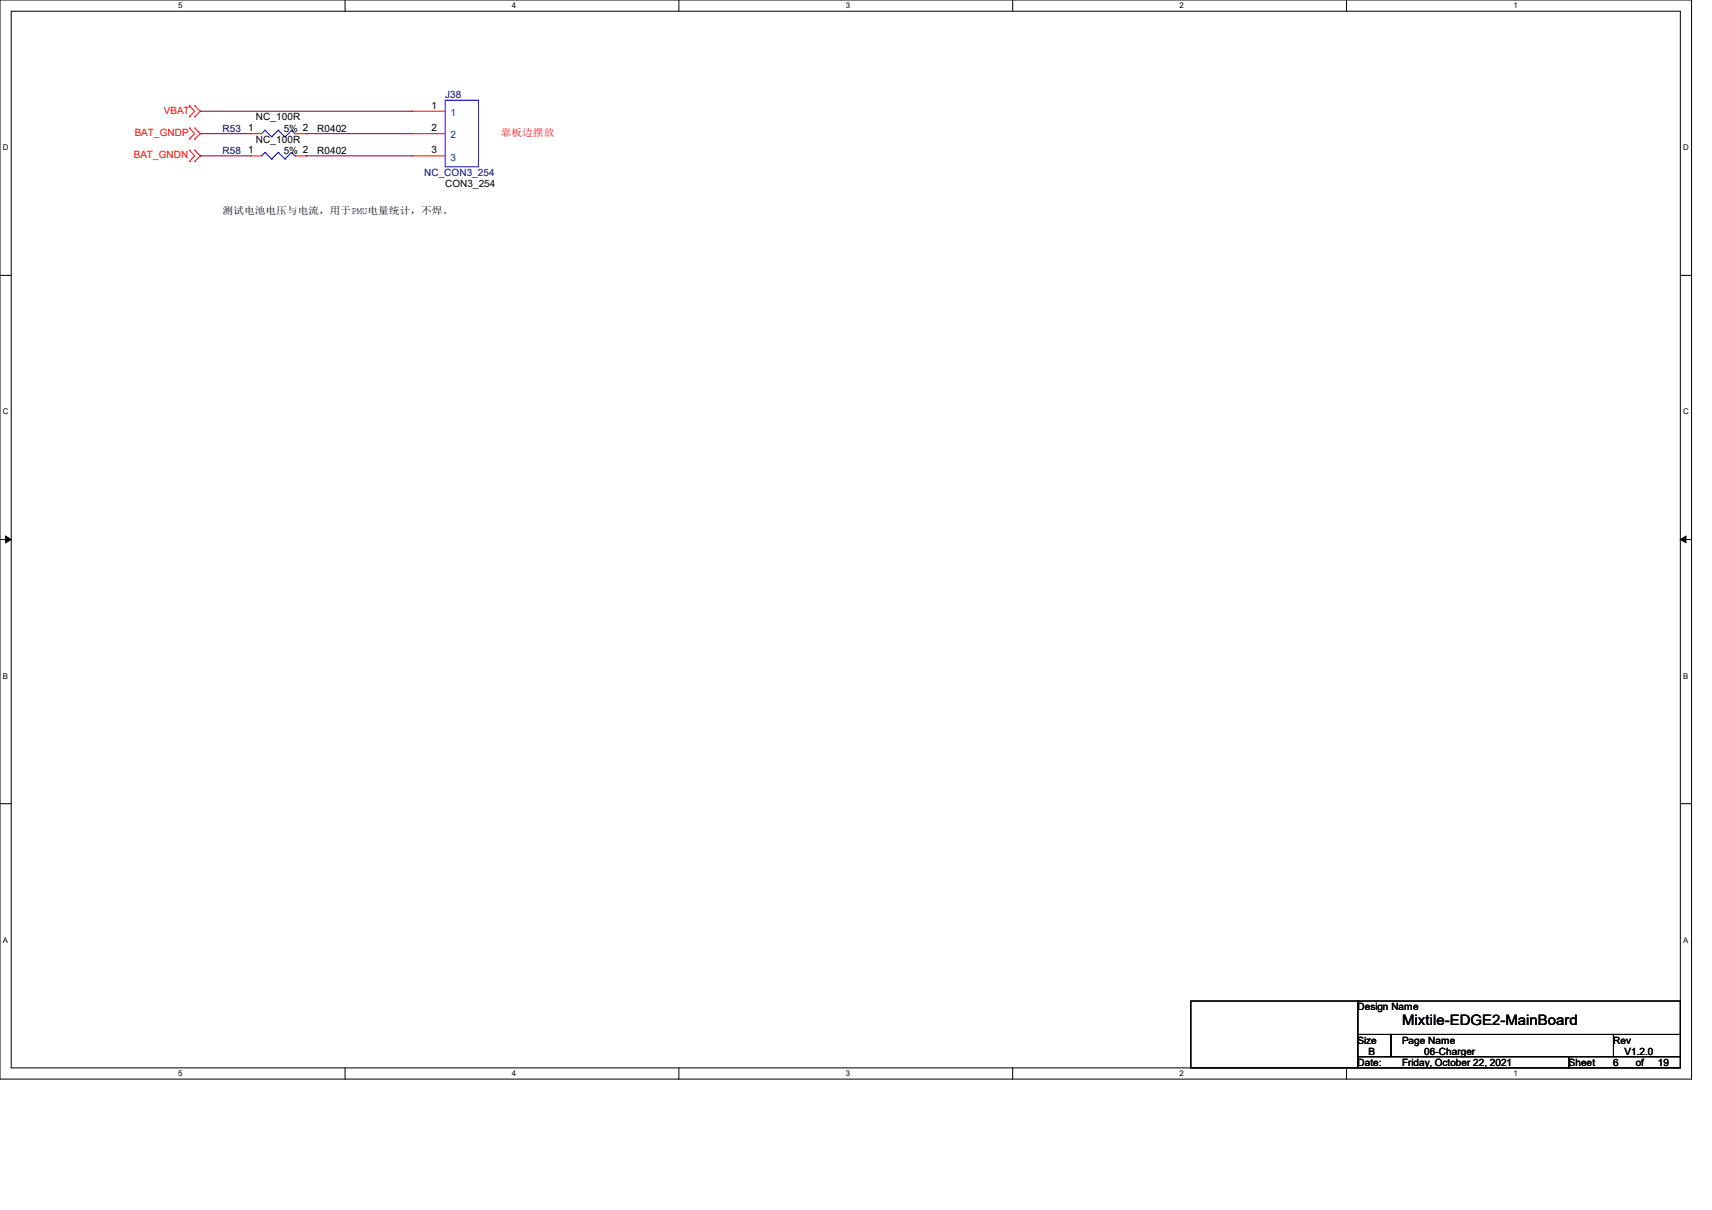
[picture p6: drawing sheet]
<svg xmlns="http://www.w3.org/2000/svg" width="297mm" height="210mm" viewBox="0 0 297 210" stroke-linecap="round" stroke-linejoin="round" font-family="sans-serif">
<path d="M0 0h293.5v187.3h-293.5zM1.9 1.9h289.6v183.4h-289.6z" fill="none" stroke="#000" stroke-width=".17"/>
<g fill="#fff">
<path d="M30.9 .2h.8v1.5h-.8z"/>
<path d="M30.9 185.5h.8v1.6h-.8z"/>
</g>
<path d="M59.9 0v1.9M59.9 185.3v2" fill="none" stroke="#000" stroke-width=".17"/>
<g fill="#fff">
<path d="M88.8 .2h.8v1.5h-.8z"/>
<path d="M88.8 185.5h.8v1.6h-.8z"/>
</g>
<path d="M117.8 0v1.9M117.8 185.3v2" fill="none" stroke="#000" stroke-width=".17"/>
<g fill="#fff">
<path d="M146.7 .2h.8v1.5h-.8z"/>
<path d="M146.7 185.5h.8v1.6h-.8z"/>
</g>
<path d="M175.7 0v1.9M175.7 185.3v2" fill="none" stroke="#000" stroke-width=".17"/>
<g fill="#fff">
<path d="M204.6 .2h.8v1.5h-.8z"/>
<path d="M204.6 185.5h.8v1.6h-.8z"/>
</g>
<path d="M233.6 0v1.9M233.6 185.3v2" fill="none" stroke="#000" stroke-width=".17"/>
<g fill="#fff">
<path d="M262.6 .2h.7v1.5h-.7z"/>
<path d="M262.6 185.5h.7v1.6h-.7z"/>
<path d="M.5 24.8h1v1.6h-1z"/>
<path d="M292 24.8h1v1.6h-1z"/>
<path d="M.5 70.7h1v1.5h-1z"/>
<path d="M292 70.7h1v1.5h-1z"/>
</g>
<path d="M0 47.8h1.9M291.5 47.8h2" fill="none" stroke="#000" stroke-width=".17"/>
<g fill="#fff">
<path d="M.5 116.5h.9v1.6h-.9z"/>
<path d="M292 116.5h.9v1.6h-.9z"/>
</g>
<path d="M0 93.6h1.9M291.5 93.6h2" fill="none" stroke="#000" stroke-width=".17"/>
<path d="M1 93l.9 .6-.9 .6zM291.5 93.6l1-.6v1.2z" fill="#000" stroke="#000" stroke-width=".17"/>
<g fill="#fff">
<path d="M.5 162.4h.9v1.5h-.9z"/>
<path d="M292 162.4h.9v1.5h-.9z"/>
</g>
<path d="M0 139.5h1.9M291.5 139.5h2M206.6 173.7h28.9v11.6h-28.9zM235.5 173.7h56v5.8h-56zM235.5 179.5h5.8v3.9h-5.8zM241.3 179.5h38.6v3.9h-38.6zM279.9 179.5h11.6v3.9h-11.6zM235.5 183.4h36.7v1.9h-36.7zM272.2 183.4h19.3v1.9h-19.3z" fill="none" stroke="#000" stroke-width=".17"/>
<g fill="none" stroke="#f00" stroke-width=".17">
<path d="M32.9 18.4h.1M32.9 18.4l.9 .9-.9 1M33.8 18.4h.1M33.8 18.4l1 .9-1 1M71.5 19.3h.1M71.5 19.3h5.7M32.9 20.3h.1M32.9 24.1h.1M32.9 22.2h.1M32.9 28h.1M32.9 26.1h.1M32.9 22.2l.9 1-.9 .9"/>
<path d="M32.9 26.1l.9 1-.9 .9M33.8 20.3h.1M33.8 22.2h.1M33.8 24.1h.1M33.8 26.1h.1M33.8 28h.1M33.8 22.2l1 1-1 .9M33.8 26.1l1 1-1 .9M43.4 23.2h.1M43.4 27.1h.1M43.4 23.2h2M43.4 27.1h2"/>
<path d="M51.2 23.2h1.9M51.2 27.1h1.9M53.1 23.2h.1M53.1 27.1h.1M71.5 23.2h.1M71.5 27.1h.1M71.5 23.2h5.7M71.5 27.1h5.7"/>
</g>
<g fill="none" stroke="#00f" stroke-width=".17">
<path d="M77.2 17.4h5.8v11.6h-5.8zM46 22.6h.1M46 26.5h.1M46 22.6l-.6 .6M46 22.6l1.1 1.1M46 26.5l-.6 .6M46 26.5l1.1 1.1M47.1 23.7h.1M47.1 27.6h.1M48.3 22.6h.1M48.3 26.5h.1M48.3 22.6l-1.2 1.1"/>
<path d="M48.3 22.6l1.1 1.1M48.3 26.5l-1.2 1.1M48.3 26.5l1.1 1.1M49.4 23.7h.1M49.4 27.6h.1M50.6 22.6h.1M50.6 26.5h.1M50.6 22.6l-1.2 1.1M50.6 22.6l.6 .6M50.6 26.5l-1.2 1.1M50.6 26.5l.6 .6M51.2 23.2h.1"/>
<path d="M51.2 27.1h.1"/>
</g>
<path d="M34.8 19.3h.1M34.8 19.3h36.7M34.8 23.2h.1M34.8 27.1h.1M34.8 23.2h8.6M34.8 27.1h8.6M53.1 27.1h.1M53.1 23.2h.1M53.1 23.2h18.4M53.1 27.1h18.4" fill="none" stroke="#800040" stroke-width=".17"/>
<text font-size="2.5" x="243.2" y="177.9">Mixtile-EDGE2-MainBoard</text>
<g font-size="1.7" fill="#000080">
<text x="77.2" y="17.1">J38</text>
<text x="38.6" y="22.9">R53</text>
<text x="38.6" y="26.7">R58</text>
<text x="73.6" y="30.6">NC_CON3_254</text>
</g>
<g font-size="1.7" fill="#f00">
<text x="23.4" y="23.6">BAT_GNDP</text>
<text x="28.4" y="19.8">VBAT</text>
<text x="86.9" y="23.6">靠板边摆放</text>
<text x="23.2" y="27.5">BAT_GNDN</text>
</g>
<g font-size="1.7">
<text x="43" y="22.8">1</text>
<text x="44.4" y="20.9">NC_100R</text>
<text x="49.2" y="22.9">5% 2</text>
<text x="55" y="22.9">R0402</text>
<text x="74.9" y="18.9">1</text>
<text x="74.9" y="22.8">2</text>
<text x="43" y="26.6">1</text>
<text x="44.4" y="24.8">NC_100R</text>
<text x="49.2" y="26.7">5% 2</text>
<text x="55" y="26.7">R0402</text>
<text x="74.9" y="26.6">3</text>
<text x="77.2" y="32.5">CON3_254</text>
<text x="38.6" y="37.1">测试电池电压与电流，用于PMU电量统计，不焊。</text>
<text x="235.5" y="175.3">Design Name</text>
<text x="235.5" y="181.1">Size</text>
<text x="235.5" y="185">Date:</text>
<text x="237.4" y="183.1">B</text>
<text x="243.2" y="181.1">Page Name</text>
<text x="243.2" y="185">Friday, October 22, 2021</text>
<text x="247.1" y="183.1">06-Charger</text>
<text x="272.2" y="185">Sheet</text>
<text x="279.9" y="181.1">Rev</text>
<text x="279.9" y="185">6</text>
<text x="281.8" y="183.1">V1.2.0</text>
<text x="283.8" y="185">of</text>
<text x="287.6" y="185">19</text>
</g>
<g font-size="1.7" fill="#004080">
<text x="78.2" y="20.1">1</text>
<text x="78.2" y="24">2</text>
<text x="78.2" y="27.9">3</text>
</g>
<g font-size="1.4">
<text x="30.9" y="1.4">5</text>
<text x="88.8" y="1.4">4</text>
<text x="146.7" y="1.4">3</text>
<text x="204.6" y="1.4">2</text>
<text x="262.6" y="1.4">1</text>
<text x=".5" y="26.1">D</text>
<text x="292" y="26.1">D</text>
<text x=".5" y="71.9">C</text>
<text x="292" y="71.9">C</text>
<text x=".5" y="117.8">B</text>
<text x="292" y="117.8">B</text>
<text x=".5" y="163.6">A</text>
<text x="292" y="163.6">A</text>
<text x="30.9" y="186.8">5</text>
<text x="88.8" y="186.8">4</text>
<text x="146.7" y="186.8">3</text>
<text x="204.6" y="186.8">2</text>
<text x="262.6" y="186.8">1</text>
</g>
</svg>
